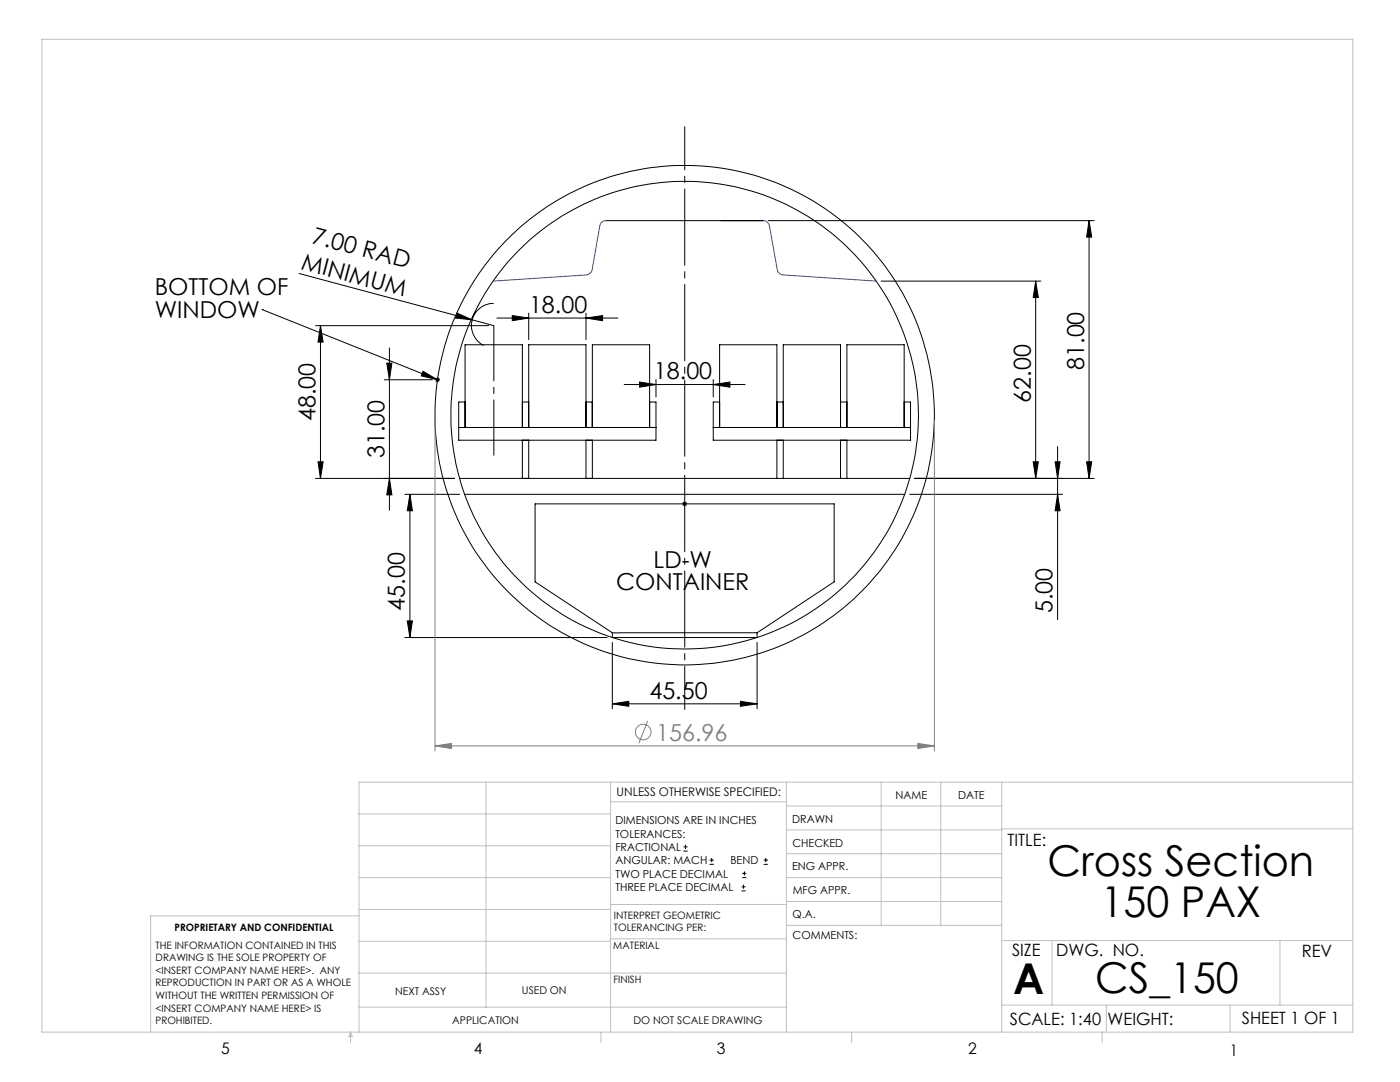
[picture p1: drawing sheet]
<svg xmlns="http://www.w3.org/2000/svg" width="279mm" height="216mm" viewBox="0 0 279 216" stroke-linecap="round" stroke-linejoin="round" font-family="sans-serif">
<g fill="none" stroke="#808080" stroke-width=".2">
<path d="M86.8 83.9v66M186.5 83.9v66M86.8 148.8l3.3-.5v1.1zM86.8 148.8h99.7M129.3 143.9l-1.8 4.4M183.2 148.3l3.3 .5-3.3 .6z"/>
<circle cx="128.4" cy="146.1" r="1.55"/>
</g>
<g fill="none" stroke="#000" stroke-width=".2">
<path d="M59.7 54.6l34.5 9.2M121 44h31.3M153.3 44h65.1M175.9 56.1h31.8M206.7 56.1v39.4M206.7 56.1l.5 3.3h-1zM217.3 44l.6 3.3h-1zM217.3 44v51.5M52.3 61.8h.1M52.3 61.8l35 14M63 65h34.5M64 65l.5 3.3h-1z"/>
<path d="M64 65v30.5M76.7 75.8h9.6M77.2 72.5h1l-.5 3.3zM77.7 69.4v32.4M84.4 74.1l2.9 1.7-3.2-.8zM86.8 75.8h1M87 75.4l.7 .7M87.3 75.3v1M87.7 75.4l-.7 .7M91.2 62.5l3 1.3-3.3-.3zM94.2 63.8l4.3 1.2M98.5 60.5a4.4 4.4 0 0 0-4.3 3.4 4.4 4.4 0 0 0 2.3 5"/>
<path d="M99.2 63.5h24.1M102.2 63l3.3 .5-3.3 .5zM105.5 62.5v5.3M116.9 63.5l3.4-.5v1zM116.9 62.5v5.3M124.6 76.7h24.1M127.6 76.2l3.3 .5-3.3 .6zM130.9 75.7v3.5M142.3 76.7l3.4-.5v1.1zM142.3 75.7v3.5M63 95.5h27.7M63.5 92.1h1l-.5 3.4z"/>
<path d="M77.7 95.5l.5 3.2h-1zM80.8 98.6h10.9M81.8 98.6l.5 3.3h-1zM81.8 98.6v28.6M91.5 85.3h39.4M91.7 95.5h89.9M92.7 98.6h87.9M92.8 85.3v-16.5h11.4v16.5M92.8 80.2h-1.3v7.6h39.4v-7.6h-1.3M104.2 80.2h1.3M104.2 87.8v7.7M105.5 85.3v-16.5h11.4v16.5"/>
<path d="M105.5 87.8v7.7M116.9 80.2h1.3M116.9 87.8v7.7M118.2 85.3v-16.5h11.4v16.5M118.2 87.8v7.7M142.3 85.3h39.4M143.6 85.3v-16.5h11.4v16.5M143.6 80.2h-1.3v7.6h39.4v-7.6h-1.3M155 80.2h1.3M155 87.8v7.7M156.3 85.3v-16.5h11.4v16.5M156.3 87.8v7.7"/>
<path d="M167.7 80.2h1.3M167.7 87.8v7.7M169 85.3v-16.5h11.4v16.5M169 87.8v7.7M181.5 98.6h30.6M182.6 95.5h35.8M206.2 92.1h1l-.5 3.4zM210.6 92.1h1l-.5 3.4zM211.1 98.6l.5 3.3h-1zM211.1 89.1v34.5M216.9 92.1h1l-.6 3.4zM136.3 100.2l.7 .7"/>
<path d="M136.6 100v1M137 100.2l-.7 .7M80.8 127.2h40.4M81.3 123.9h1l-.5 3.3zM122.2 128.2v13.2M122.2 126.3l-15.4-10.2v-15.6h59.7v15.6l-15.4 10.2M122.2 126.3v.9h28.9v-.9M122.2 126.3h28.9M147.8 139.9l3.3 .5-3.3 .5zM151.1 128.2v13.2M122.2 140.4l3.3-.5v1zM122.2 140.4h28.9"/>
<path d="M136.4 169.8h.8M136.4 169h.8M136.8 168.6v.8M141.6 172.5h.9M141.6 171.6h.9M142 171.2v.8M148 177.8h.8M148 177h.8M148.1 175.1h.8M148.1 174.3h.8M148.4 176.5v.8M148.6 173.9v.8"/>
<path d="M152.4 172.5h.8M152.4 171.6h.8M152.8 171.2v.8"/>
<circle cx="136.6" cy="82.9" r="49.8"/>
<circle cx="136.6" cy="82.8" r="46.7"/>
</g>
<path d="M121 44a1.33 1.33 0 0 0-1.3 1.1l-1.5 8.7a1.42 1.42 0 0 1-1.2 1.1l-18.6 1.2M152.3 44a1.26 1.26 0 0 1 1.3 1.1l1.5 8.7a1.31 1.31 0 0 0 1.2 1.1l18.6 1.2M122.2 126.3h1.6" fill="none" stroke="#00f" stroke-width=".2"/>
<path d="M98.6 90.8v-25.8" fill="none" stroke="#000" stroke-width=".2" stroke-dasharray="15.2 1.3 1.3 1.3" stroke-dashoffset="4.2"/>
<path d="M136.7 25.3v116.3" fill="none" stroke="#000" stroke-width=".2" stroke-dasharray="15.2 1.3 1.3 1.3" stroke-dashoffset="6.6"/>
<g fill="none" stroke="#c0c0c0" stroke-width=".2">
<path d="M8.4 7.8h261.6v198.2h-261.6zM97 156.1v44.9M121.8 156.1v49.9M121.8 160h35.2M157 156.1v49.9M175.9 156.1v28.5M187.7 156.1v28.5M199.9 156.1v49.9M270 156.1h-198.4v49.9M71.6 175.1h50.2M71.6 168.8h50.2M71.6 162.4h50.2"/>
<path d="M157 170.4h42.9M157 165.6h42.9M157 160.8h42.9M157 175.1h42.9M157 179.9h42.9M199.9 165.4h70.1M71.6 194.2h85.4M71.6 187.8h50.2M71.6 181.5h50.2M71.6 182.7h-41.5v23.3M121.8 187.3h35.2M121.8 180.5h35.2"/>
<path d="M157 184.6h42.9M199.9 187.7h70.1M210 187.7v12.9M255.4 187.7v12.9M70 206v2.1M70 206l.3 .8h-.7zM71.6 201h85.4M119.9 206v2.1M170 206v2.1M199.9 200.6h70.1M220 206v2.1M220.8 200.6v5.4"/>
<path d="M245.5 200.6v5.4"/>
</g>
<g fill="#000">
<path d="M84.4 74.1l2.9 1.7-3.2-.8zM91.2 62.5l3 1.3-3.3-.3z"/>
<path d="M217.3 44l.6 3.3h-1zM216.9 92.1h1l-.6 3.4z"/>
<path d="M77.2 72.5h1l-.5 3.3zM77.7 95.5l.5 3.2h-1zM64 65l.5 3.3h-1zM63.5 92.1h1l-.5 3.4zM81.8 98.6l.5 3.3h-1zM81.3 123.9h1l-.5 3.3zM206.7 56.1l.5 3.3h-1zM206.2 92.1h1l-.5 3.4zM210.6 92.1h1l-.5 3.4zM211.1 98.6l.5 3.3h-1z"/>
<path d="M102.2 63l3.3 .5-3.3 .5zM116.9 63.5l3.4-.5v1zM127.6 76.2l3.3 .5-3.3 .6zM142.3 76.7l3.4-.5v1.1z"/>
<path d="M122.2 140.4l3.3-.5v1zM147.8 139.9l3.3 .5-3.3 .5z"/>
</g>
<path d="M86.8 148.8l3.3-.5v1.1zM183.2 148.3l3.3 .5-3.3 .6z" fill="#808080"/>
<g font-size="8.5">
<text x="209.1" y="174.9">Cross Section</text>
<text x="219.7" y="183">150 PAX</text>
<text x="202.2" y="198.3">A</text>
<text x="218.6" y="198.1">CS_150</text>
</g>
<g font-size="4.7">
<text x="59.9" y="53.7" transform="rotate(15 59.9 53.7)">MINIMUM</text>
<text x="62" y="48.5" transform="rotate(15 62 48.5)">7.00 RAD</text>
<text x="30.9" y="58.9">BOTTOM OF</text>
<text x="30.9" y="63.5">WINDOW</text>
<text x="105.6" y="62.4">18.00</text>
<text x="130.5" y="75.7">18.00</text>
<text x="216.4" y="73.8" transform="rotate(-90 216.4 73.8)">81.00</text>
<text x="205.7" y="80.3" transform="rotate(-90 205.7 80.3)">62.00</text>
<text x="63" y="84" transform="rotate(-90 63 84)">48.00</text>
<text x="76.7" y="91.4" transform="rotate(-90 76.7 91.4)">31.00</text>
<text x="130.4" y="113.3">LD-W</text>
<text x="123" y="117.8">CONTAINER</text>
<text x="80.8" y="121.9" transform="rotate(-90 80.8 121.9)">45.00</text>
<text x="210.1" y="122.3" transform="rotate(-90 210.1 122.3)">5.00</text>
<text x="129.6" y="139.4">45.50</text>
</g>
<text font-size="4.7" fill="#808080" x="131" y="147.8">156.96</text>
<g font-size="3.4">
<text x="201.1" y="168.8">TITLE:</text>
<text x="202" y="190.8">SIZE</text>
<text x="210.8" y="190.9">DWG. NO.</text>
<text x="259.8" y="191">REV</text>
<text x="201.5" y="204.5">SCALE: 1:40</text>
<text x="221" y="204.5">WEIGHT:</text>
<text x="247.8" y="204.4">SHEET 1 OF 1</text>
</g>
<g font-size="3.2">
<text x="44.2" y="210.4">5</text>
<text x="94.6" y="210.3">4</text>
<text x="143.1" y="210.4">3</text>
<text x="193.2" y="210.3">2</text>
<text x="245.4" y="210.6">1</text>
</g>
<text font-size="2.4" x="123.1" y="158.9">UNLESS OTHERWISE SPECIFIED:</text>
<g font-size="2.2">
<text x="178.7" y="159.4">NAME</text>
<text x="191.2" y="159.4">DATE</text>
<text x="122.8" y="164.5">DIMENSIONS ARE IN INCHES</text>
<text x="122.8" y="167.1">TOLERANCES:</text>
<text x="158.1" y="164.2">DRAWN</text>
<text x="122.8" y="169.8">FRACTIONAL</text>
<text x="122.8" y="172.5">ANGULAR: MACH</text>
<text x="145.8" y="172.5">BEND</text>
<text x="158.1" y="173.7">ENG APPR.</text>
<text x="158.2" y="169.1">CHECKED</text>
<text x="122.8" y="175.1">TWO PLACE DECIMAL</text>
<text x="122.8" y="177.8">THREE PLACE DECIMAL</text>
<text x="158.2" y="178.4">MFG APPR.</text>
<text x="158.2" y="183.2">Q.A.</text>
<text x="158.2" y="187.4">COMMENTS:</text>
</g>
<g font-size="2.1">
<text x="78.8" y="198.5">NEXT ASSY</text>
<text x="104.2" y="198.4">USED ON</text>
<text x="90.2" y="204.3">APPLICATION</text>
<text x="126.4" y="204.3">DO NOT SCALE DRAWING</text>
</g>
<g font-size="2">
<text x="34.8" y="185.7">PROPRIETARY AND CONFIDENTIAL</text>
<text x="122.5" y="183.3">INTERPRET GEOMETRIC</text>
<text x="122.5" y="185.9">TOLERANCING PER:</text>
<text x="31.1" y="189.3">THE INFORMATION CONTAINED IN THIS</text>
<text x="31.1" y="191.8">DRAWING IS THE SOLE PROPERTY OF</text>
<text x="122.4" y="189.4">MATERIAL</text>
<text x="31.1" y="194.3">&lt;INSERT COMPANY NAME HERE&gt;. ANY</text>
<text x="31.1" y="196.8">REPRODUCTION IN PART OR AS A WHOLE</text>
<text x="122.4" y="196.2">FINISH</text>
<text x="31.1" y="199.4">WITHOUT THE WRITTEN PERMISSION OF</text>
<text x="31.1" y="201.9">&lt;INSERT COMPANY NAME HERE&gt; IS</text>
<text x="31.1" y="204.4">PROHIBITED.</text>
</g>
</svg>
